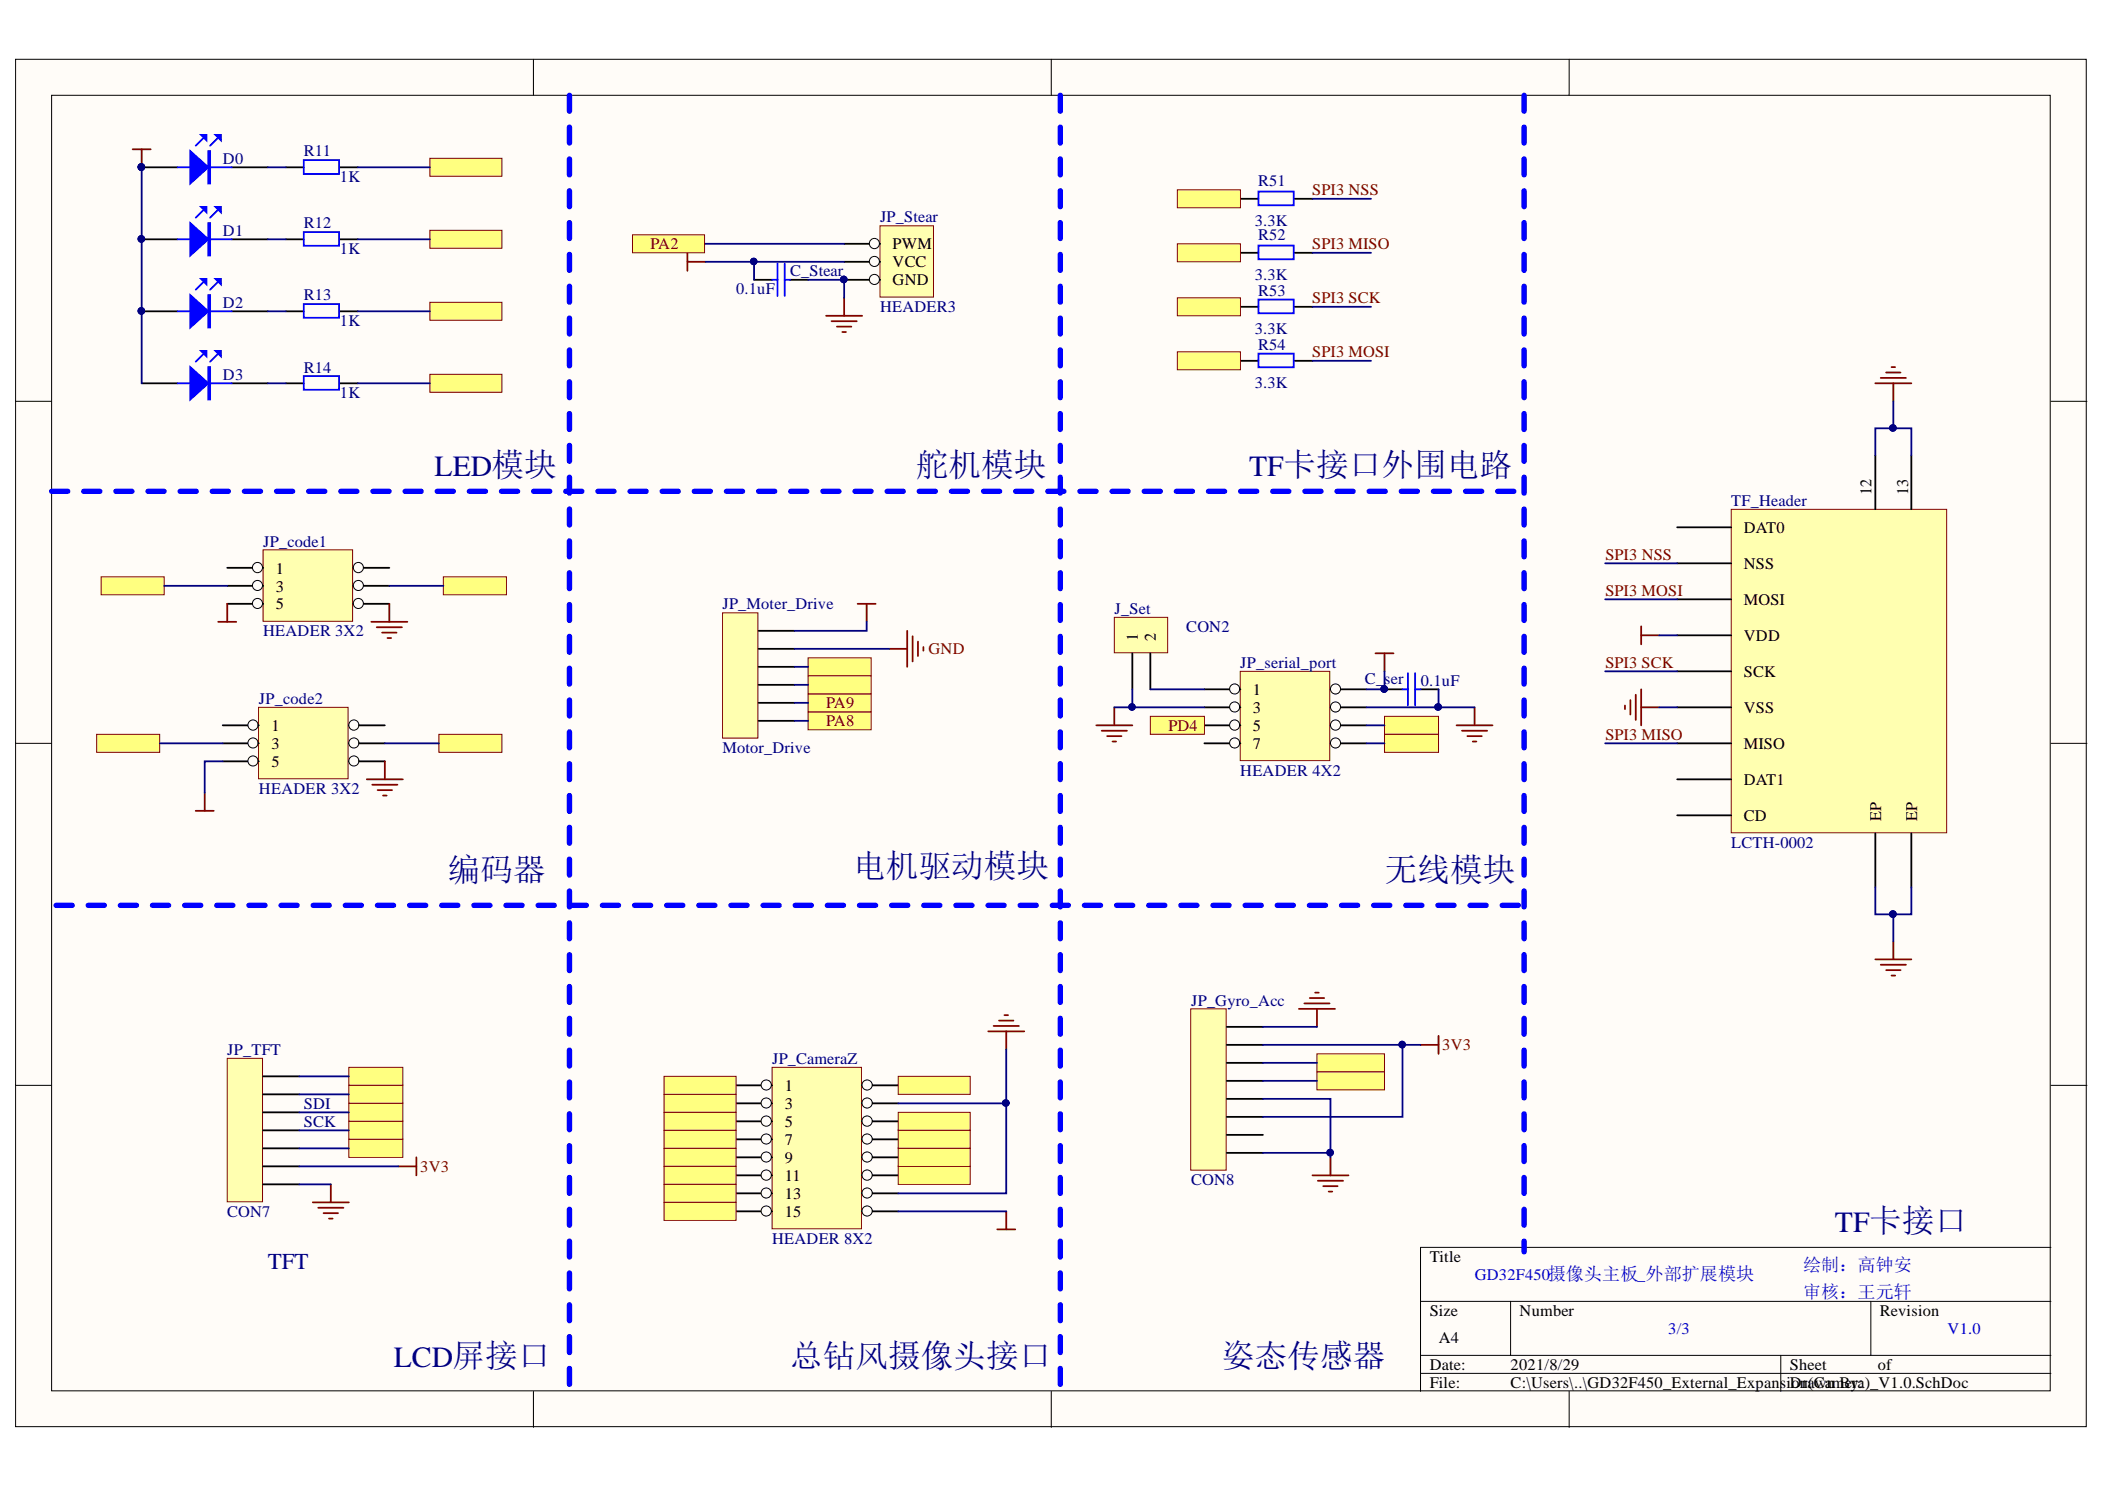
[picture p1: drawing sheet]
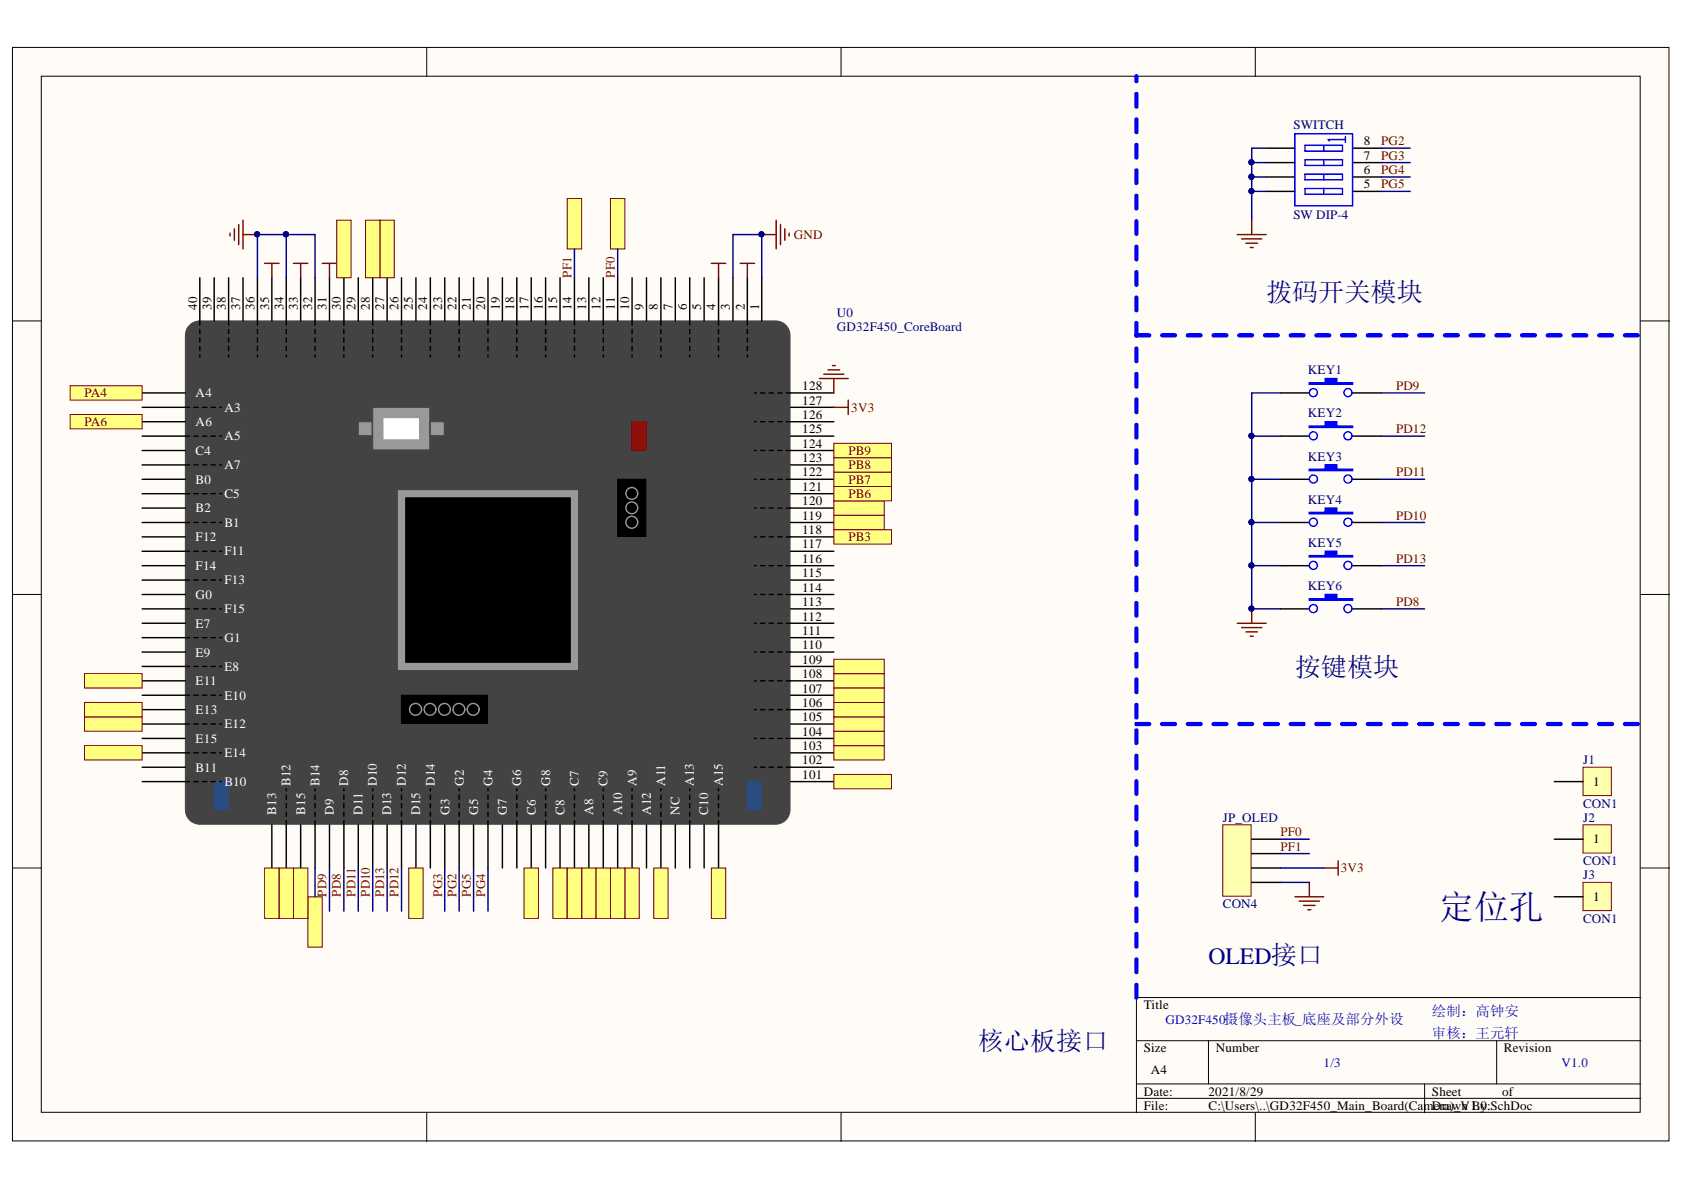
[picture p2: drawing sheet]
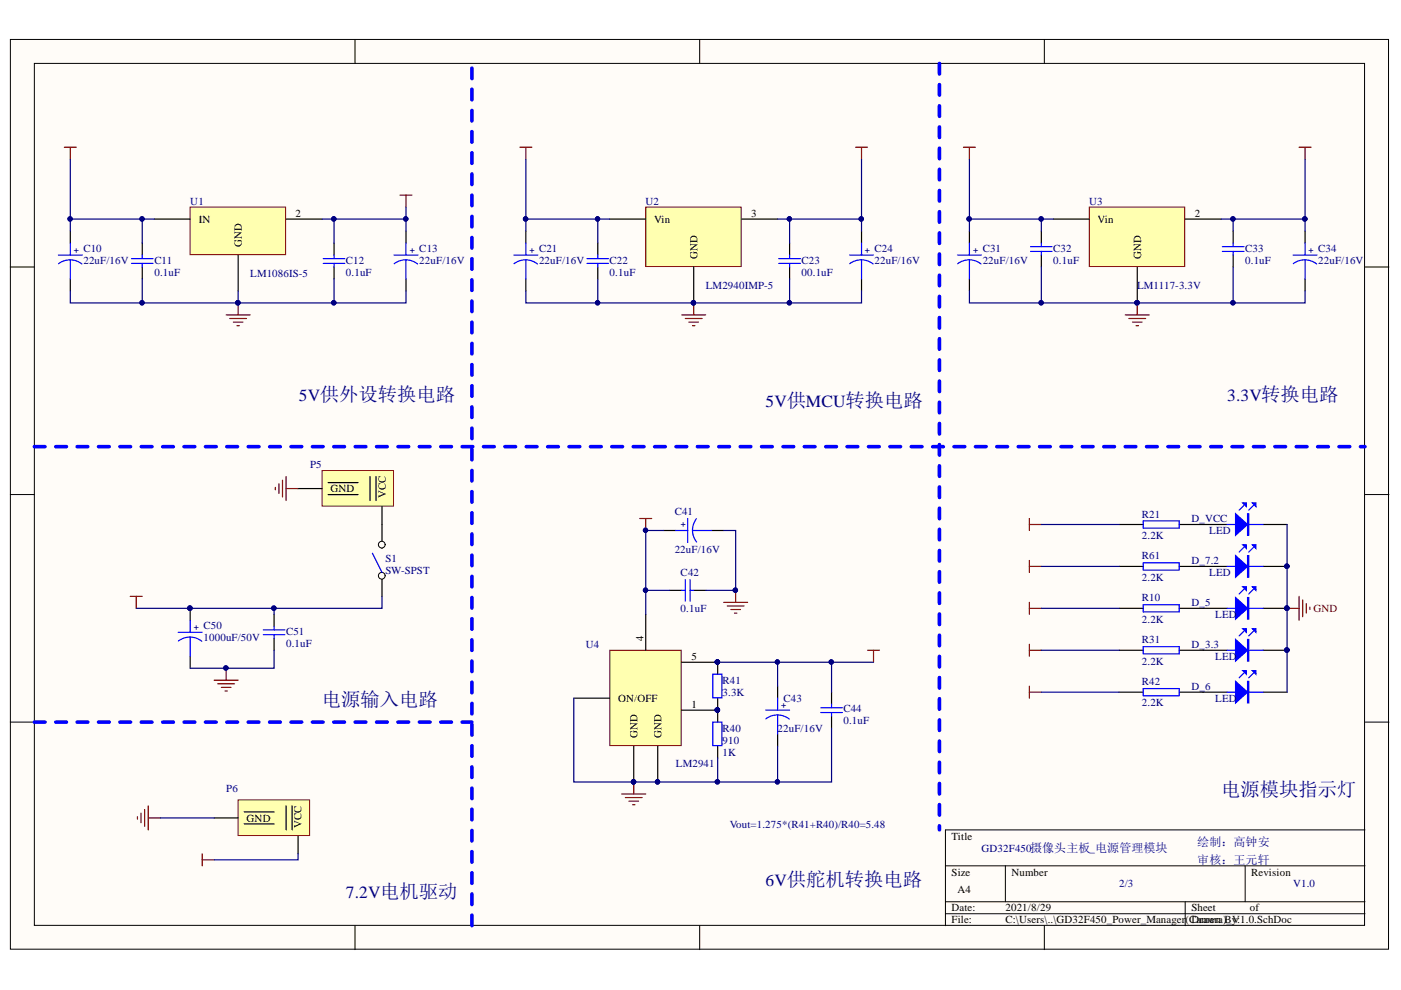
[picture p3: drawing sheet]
# Altium project GD32F450_Main_Board_Camera_REV1.0.PrjPcb
3 sheets, 73 parts. Net scope: flat (ports and power ports of the same name join across sheets).
Board files: Poly_GD32F450_Main_Board(Camera).PcbDoc, GD32F450_Main_Board(Camera).PcbDoc
Sheets:
  GD32F450_Main_Board(Camera)_V1.0.SchDoc
  GD32F450_Power_Manager(Camera)_V1.0.SchDoc
  GD32F450_External_Expansion(Camera)_V1.0.SchDoc

## Sheet GD32F450_Main_Board(Camera)_V1.0.SchDoc
size A4

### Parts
J1  CON1  [HOLE-3.5]
J2  CON1  [HOLE-3.5]
J3  CON1  [HOLE-3.5]
JP_OLED  CON4  [OLED]
KEY1  SW-PB  [KEY2-6X3]  (value not drawn)
KEY2  SW-PB  [KEY2-6X3]  (value not drawn)
KEY3  SW-PB  [KEY2-6X3]  (value not drawn)
KEY4  SW-PB  [KEY2-6X3]  (value not drawn)
KEY5  SW-PB  [KEY2-6X3]  (value not drawn)
KEY6  SW-PB  [KEY2-6X3]  (value not drawn)
SWITCH  SW DIP-4  [CSW DIP-4P]
U0  GD32F450_CoreBoard  [GD32F450_CoreBoard]

### Ports
PA0, PA1, PA2, PA4, PA6, PA8, PA9, PA10, PA11, PA15, PB3, PB4, PB5, PB6, PB7, PB8, PB9, PB12, PB13, PB14, PB15, PC6, PC7, PC8, PC9, PC11, PD0, PD1, PD2, PD3, PD4, PD5, PD6, PD15, PE11, PE12, PE13, PE14, PF0, PF1

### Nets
3V3: JP_OLED.2 U0.2(3V3) U0.4(3V3) U0.127(3V3)
GND: JP_OLED.1 KEY1.1 KEY2.1 KEY3.1 KEY4.1 KEY5.1 KEY6.1 SWITCH.1(A1) SWITCH.2(A2) SWITCH.3(A3) SWITCH.4(A4) U0.1(GND) U0.3(GND) U0.32(GND) U0.34(GND) U0.36(GND) U0.128(GND)
VCC: U0.31(5V) U0.33(5V) U0.35(5V)
PD8: KEY6.2 U0.74(D8)
PD9: KEY1.2 U0.73(D9)
PD10: KEY4.2 U0.76(D10)
PD11: KEY3.2 U0.75(D11)
PD12: KEY2.2 U0.78(D12)
PD13: KEY5.2 U0.77(D13)
PF0: JP_OLED.4 U0.11(F0) ; port PF0
PF1: JP_OLED.3 U0.14(F1) ; port PF1
PG2: SWITCH.8(B1) U0.82(G2)
PG3: SWITCH.7(B2) U0.81(G3)
PG4: SWITCH.6(B3) U0.84(G4)
PG5: SWITCH.5(B4) U0.83(G5)
NetJP_CameraZ_1: U0.87(C6) ; port PC6
NetJP_CameraZ_2: U0.43(A6) ; port PA6
NetJP_CameraZ_3: U0.90(C7) ; port PC7
NetJP_CameraZ_5: U0.89(C8) ; port PC8
NetJP_CameraZ_6: U0.118(B3) ; port PB3
NetJP_CameraZ_7: U0.92(C9) ; port PC9
NetJP_CameraZ_8: U0.100(A15) ; port PA15
NetJP_CameraZ_9: U0.101(C11) ; port PC11
NetJP_CameraZ_10: U0.41(A4) ; port PA4
NetJP_CameraZ_11: U0.121(B6) ; port PB6
NetJP_CameraZ_12: U0.122(B7) ; port PB7
NetJP_CameraZ_13: U0.123(B8) ; port PB8
NetJP_CameraZ_15: U0.124(B9) ; port PB9
NetJP_code1_3: U0.28(A0) ; port PA0
NetJP_code1_4: U0.27(A1) ; port PA1
NetJP_code2_3: U0.119(B4) ; port PB4
NetJP_code2_4: U0.120(B5) ; port PB5
NetJP_Moter_Drive_1: U0.91(A8) ; port PA8
NetJP_Moter_Drive_2: U0.94(A9) ; port PA9
NetJP_Moter_Drive_3: U0.93(A10) ; port PA10
NetJP_Moter_Drive_4: U0.96(A11) ; port PA11
NetJP_serial_port_5: U0.107(D4) ; port PD4
NetJP_serial_port_6: U0.109(D6) ; port PD6
NetJP_serial_port_8: U0.108(D5) ; port PD5
NetJP_Stear_1: U0.30(A2) ; port PA2
NetJP_TFT_3: U0.70(B12) ; port PB12
NetJP_TFT_4: U0.69(B13) ; port PB13
NetJP_TFT_5: U0.71(B15) ; port PB15
NetJP_TFT_6: U0.72(B14) ; port PB14
NetJP_TFT_7: U0.79(D15) ; port PD15
NetR11_2: U0.103(D0) ; port PD0
NetR12_2: U0.104(D1) ; port PD1
NetR13_2: U0.105(D2) ; port PD2
NetR14_2: U0.106(D3) ; port PD3
NetR51_1: U0.61(E11) ; port PE11
NetR52_1: U0.63(E13) ; port PE13
NetR53_1: U0.64(E12) ; port PE12
NetR54_1: U0.66(E14) ; port PE14

Not connected (* = marked no-connect by the designer): J1 1; J2 1; J3 1; U0 5(E3) 6(E2) 7(E5) 8(E4) 9(VBAT) 10(E6) 12(C13) 13(F2) 15(F4) 16(F3) 17(F6) 18(F5) 19(F8) 20(F7) 21(F10) 22(F9) 23(C1) 24(C0) 25(C3) 26(C2) 29(NC) 37(NC) 38(NC) 39(NC) 40(NC) 42(A3) 44(A5) 45(C4) 46(A7) 47(B0) 48(C5) 49(B2) 50(B1) 51(F12) 52(F11) 53(F14) 54(F13) 55(G0) 56(F15) 57(E7) 58(G1) 59(E9) 60(E8) 62(E10) 65(E15) 67(B11) 68(B10) 80(D14) 85(G7) 86(G6) 88(G8) 95(A12) 97(NC) 98(A13) 99(C10) 102(C12) 110(D7) 111(G9) 112(G10) 113(G11) 114(G12) 115(G13) 116(G14) 117(G15) 125(E0) 126(E1)

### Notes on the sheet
- 拨码开关模块
- (near KEY6) 按键模块
- 定位孔
- GD32F450摄像头主板_底座及部分外设
- OLED接口
- 绘制：高钟安
- 核心板接口
- 1/3
- 审核：王元轩
- V1.0

## Sheet GD32F450_Power_Manager(Camera)_V1.0.SchDoc
size A4

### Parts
C10  22uF/16V  [3528]
C11  0.1uF  [0805C]
C12  0.1uF  [0805C]
C13  22uF/16V  [3528]
C21  22uF/16V  [3528]
C22  0.1uF  [0805C]
C23  00.1uF  [0805C]
C24  22uF/16V  [3528]
C31  22uF/16V  [3528]
C32  0.1uF  [0805C]
C33  0.1uF  [0805C]
C34  22uF/16V  [3528]
C41  22uF/16V  [3528]
C42  0.1uF  [0805C]
C43  22uF/16V  [3528]
C44  0.1uF  [0805C]
C50  1000uF/50V  [CM F(10*10.2)]
C51  0.1uF  [0805C]
D_3.3  LED  [1206LED]
D_5  LED  [1206LED]
D_6  LED  [1206LED]
D_7.2  LED  [1206LED]
D_VCC  LED  [1206LED]
P5  T_Type_Adapter  [T_Type_Adapter]  (value not drawn)
P6  T_Type_Adapter  [T_Type_Adapter]  (value not drawn)
R10  2.2K  [0805R]
R21  2.2K  [0805R]
R31  2.2K  [0805R]
R40  910  value 1K  [0805]
R41  3.3K  [0805]
R42  2.2K  [0805R]
R61  2.2K  [0805R]
S1  SW-SPST  [SWITCH-MINI]
U1  LM1086IS-5  [TO263-3A]
U2  LM2940IMP-5  [SOT-223]
U3  LM1117-3.3V  [SOT-223]
U4  LM2941  [TO-263]

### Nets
3V3: C33.1 C34.1 R31.1 U3.2(OUTPUT)
5V: C12.1 C13.1 C31.1 C32.1 R10.1 U1.2(OUT) U3.3(Vin)
6V: C43.1 C44.1 R41.2 R42.1 U4.5(OUT)
7.2V: C10.1 C11.1 C21.1 C22.1 C41.1 C42.1 C50.1 C51.1 P6.2(VCC) R61.1 S1.1 U1.3(IN) U2.1(Vin) U4.4(IN)
GND: C10.2 C11.2 C12.2 C13.2 C21.2 C22.2 C23.2 C24.2 C31.2 C32.2 C33.2 C34.2 C41.2 C42.2 C43.2 C44.2 C50.2 C51.2 D_3.3.K D_5.K D_6.K D_7.2.K D_VCC.K P5.1(GND) P6.1(GND) R40.1 U1.1(GND) U2.2(GND) U3.1(GND) U4.2(ON/OFF) U4.3(GND) U4.6(GND)
VCC: C23.1 C24.1 R21.1 U2.3(OUTPUT)
NetD_3.3_A: D_3.3.A R31.2
NetD_5_A: D_5.A R10.2
NetD_6_A: D_6.A R42.2
NetD_7.2_A: D_7.2.A R61.2
NetD_VCC_A: D_VCC.A R21.2
NetP5_2: P5.2(VCC) S1.2
NetR40_2: R40.2 R41.1 U4.1(ADJ)

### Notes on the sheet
- 5V供外设转换电路
- 5V供MCU转换电路
- 3.3V转换电路
- 电源输入电路
- Vout=1.275*(R41+R40)/R40=5.48
- GD32F450摄像头主板_电源管理模块
- 绘制：高钟安
- 电源模块指示灯
- 7.2V电机驱动
- 6V供舵机转换电路
- 2/3
- 审核：王元轩
- V1.0

## Sheet GD32F450_External_Expansion(Camera)_V1.0.SchDoc
size A4

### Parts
C_ser  0.1uF  [0805C]
C_Stear  0.1uF  [0805C]
D0  LED  [1206LED]  (value not drawn)
D1  LED  [1206LED]  (value not drawn)
D2  LED  [1206LED]  (value not drawn)
D3  LED  [1206LED]  (value not drawn)
J_Set  CON2  [SIP2]
JP_CameraZ  HEADER 8X2  [IDC16-JLC]
JP_code1  HEADER 3X2  [IDC6-JLC]
JP_code2  HEADER 3X2  [IDC6-JLC]
JP_Gyro_Acc  CON8  [SIP8]
JP_Moter_Drive  Motor_Drive  [SIP6N]
JP_serial_port  HEADER 4X2  [IDC8-JLC]
JP_Stear  HEADER3  [SIP3]
JP_TFT  CON7  [SIP7]
R11  value 1K  [0805R]  (hidden comment: Res2)
R12  value 1K  [0805R]  (hidden comment: Res2)
R13  value 1K  [0805R]  (hidden comment: Res2)
R14  value 1K  [0805R]  (hidden comment: Res2)
R51  value 3.3K  [0805R]
R52  value 3.3K  [0805R]
R53  value 3.3K  [0805R]
R54  value 3.3K  [0805R]
TF_Header  LCTH-0002  [TF_2]

### Ports
PA0, PA1, PA2, PA4, PA6, PA8, PA9, PA10, PA11, PA15, PB3, PB4, PB5, PB6, PB7, PB8, PB9, PB12, PB13, PB14, PB15, PC6, PC7, PC8, PC9, PC11, PD0, PD1, PD2, PD3, PD4, PD5, PD6, PD15, PE11, PE12, PE13, PE14, PF0, PF1

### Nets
3V3: D0.A D1.A D2.A D3.A JP_CameraZ.16 JP_code1.5 JP_code2.5 JP_Gyro_Acc.3 JP_Gyro_Acc.7 JP_TFT.2 TF_Header.4(VDD)
5V: C_ser.1 JP_Moter_Drive.6 JP_serial_port.2
6V: C_Stear.1 JP_Stear.2(VCC)
GND: C_ser.2 C_Stear.2 J_Set.1 JP_CameraZ.4 JP_CameraZ.14 JP_code1.6 JP_code2.6 JP_Gyro_Acc.1 JP_Gyro_Acc.4 JP_Gyro_Acc.8 JP_Moter_Drive.5 JP_serial_port.3 JP_serial_port.4 JP_Stear.3(GND) JP_TFT.1 TF_Header.6(VSS) TF_Header.10(EP) TF_Header.11(EP) TF_Header.12(EP) TF_Header.13(EP)
PF0: JP_Gyro_Acc.5 ; port PF0
PF1: JP_Gyro_Acc.6 ; port PF1
SPI3 MISO: R52.2 TF_Header.7(MISO)
SPI3 MOSI: R54.2 TF_Header.3(MOSI)
SPI3 NSS: R51.2 TF_Header.2(NSS)
SPI3 SCK: R53.2 TF_Header.5(SCK)
NetD0_K: D0.K R11.1
NetD1_K: D1.K R12.1
NetD2_K: D2.K R13.1
NetD3_K: D3.K R14.1
NetJ_Set_2: J_Set.2 JP_serial_port.1
NetJP_CameraZ_1: JP_CameraZ.1 ; port PC6
NetJP_CameraZ_2: JP_CameraZ.2 ; port PA6
NetJP_CameraZ_3: JP_CameraZ.3 ; port PC7
NetJP_CameraZ_5: JP_CameraZ.5 ; port PC8
NetJP_CameraZ_6: JP_CameraZ.6 ; port PB3
NetJP_CameraZ_7: JP_CameraZ.7 ; port PC9
NetJP_CameraZ_8: JP_CameraZ.8 ; port PA15
NetJP_CameraZ_9: JP_CameraZ.9 ; port PC11
NetJP_CameraZ_10: JP_CameraZ.10 ; port PA4
NetJP_CameraZ_11: JP_CameraZ.11 ; port PB6
NetJP_CameraZ_12: JP_CameraZ.12 ; port PB7
NetJP_CameraZ_13: JP_CameraZ.13 ; port PB8
NetJP_CameraZ_15: JP_CameraZ.15 ; port PB9
NetJP_code1_3: JP_code1.3 ; port PA0
NetJP_code1_4: JP_code1.4 ; port PA1
NetJP_code2_3: JP_code2.3 ; port PB4
NetJP_code2_4: JP_code2.4 ; port PB5
NetJP_Moter_Drive_1: JP_Moter_Drive.1 ; port PA8
NetJP_Moter_Drive_2: JP_Moter_Drive.2 ; port PA9
NetJP_Moter_Drive_3: JP_Moter_Drive.3 ; port PA10
NetJP_Moter_Drive_4: JP_Moter_Drive.4 ; port PA11
NetJP_serial_port_5: JP_serial_port.5 ; port PD4
NetJP_serial_port_6: JP_serial_port.6 ; port PD6
NetJP_serial_port_8: JP_serial_port.8 ; port PD5
NetJP_Stear_1: JP_Stear.1(PWM) ; port PA2
NetJP_TFT_3: JP_TFT.3 ; port PB12
NetJP_TFT_4: JP_TFT.4 ; port PB13
NetJP_TFT_5: JP_TFT.5 ; port PB15
NetJP_TFT_6: JP_TFT.6 ; port PB14
NetJP_TFT_7: JP_TFT.7 ; port PD15
NetR11_2: R11.2 ; port PD0
NetR12_2: R12.2 ; port PD1
NetR13_2: R13.2 ; port PD2
NetR14_2: R14.2 ; port PD3
NetR51_1: R51.1 ; port PE11
NetR52_1: R52.1 ; port PE13
NetR53_1: R53.1 ; port PE12
NetR54_1: R54.1 ; port PE14

Not connected (* = marked no-connect by the designer): JP_code1 1 2; JP_code2 1 2; JP_Gyro_Acc 2; JP_serial_port 7; TF_Header 1(DAT0) 8(DAT1) 9(CD)

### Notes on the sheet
- LED模块
- 舵机模块
- TF卡接口外围电路
- 编码器
- 电机驱动模块
- 无线模块
- (near JP_TFT) SDI
- (near JP_TFT) SCK
- (near JP_TFT) TFT
- GD32F450摄像头主板_外部扩展模块
- 绘制：高钟安
- TF卡接口
- LCD屏接口
- 总钻风摄像头接口
- 姿态传感器
- 3/3
- 审核：王元轩
- V1.0

## Nets that join several sheets
3V3: GD32F450_Main_Board(Camera)_V1.0 (JP_OLED.2 U0.2 U0.4 U0.127), GD32F450_Power_Manager(Camera)_V1.0 (C33.1 C34.1 R31.1 U3.2), GD32F450_External_Expansion(Camera)_V1.0 (11 pins)
5V: GD32F450_Power_Manager(Camera)_V1.0 (7 pins), GD32F450_External_Expansion(Camera)_V1.0 (C_ser.1 JP_Moter_Drive.6 JP_serial_port.2)
6V: GD32F450_Power_Manager(Camera)_V1.0 (5 pins), GD32F450_External_Expansion(Camera)_V1.0 (C_Stear.1 JP_Stear.2)
GND: GD32F450_Main_Board(Camera)_V1.0 (17 pins), GD32F450_Power_Manager(Camera)_V1.0 (32 pins), GD32F450_External_Expansion(Camera)_V1.0 (20 pins)
VCC: GD32F450_Main_Board(Camera)_V1.0 (U0.31 U0.33 U0.35), GD32F450_Power_Manager(Camera)_V1.0 (C23.1 C24.1 R21.1 U2.3)
NetJP_CameraZ_1: GD32F450_Main_Board(Camera)_V1.0 (U0.87), GD32F450_External_Expansion(Camera)_V1.0 (JP_CameraZ.1)
NetJP_CameraZ_2: GD32F450_Main_Board(Camera)_V1.0 (U0.43), GD32F450_External_Expansion(Camera)_V1.0 (JP_CameraZ.2)
NetJP_CameraZ_3: GD32F450_Main_Board(Camera)_V1.0 (U0.90), GD32F450_External_Expansion(Camera)_V1.0 (JP_CameraZ.3)
NetJP_CameraZ_5: GD32F450_Main_Board(Camera)_V1.0 (U0.89), GD32F450_External_Expansion(Camera)_V1.0 (JP_CameraZ.5)
NetJP_CameraZ_6: GD32F450_Main_Board(Camera)_V1.0 (U0.118), GD32F450_External_Expansion(Camera)_V1.0 (JP_CameraZ.6)
NetJP_CameraZ_7: GD32F450_Main_Board(Camera)_V1.0 (U0.92), GD32F450_External_Expansion(Camera)_V1.0 (JP_CameraZ.7)
NetJP_CameraZ_8: GD32F450_Main_Board(Camera)_V1.0 (U0.100), GD32F450_External_Expansion(Camera)_V1.0 (JP_CameraZ.8)
NetJP_CameraZ_9: GD32F450_Main_Board(Camera)_V1.0 (U0.101), GD32F450_External_Expansion(Camera)_V1.0 (JP_CameraZ.9)
NetJP_CameraZ_10: GD32F450_Main_Board(Camera)_V1.0 (U0.41), GD32F450_External_Expansion(Camera)_V1.0 (JP_CameraZ.10)
NetJP_CameraZ_11: GD32F450_Main_Board(Camera)_V1.0 (U0.121), GD32F450_External_Expansion(Camera)_V1.0 (JP_CameraZ.11)
NetJP_CameraZ_12: GD32F450_Main_Board(Camera)_V1.0 (U0.122), GD32F450_External_Expansion(Camera)_V1.0 (JP_CameraZ.12)
NetJP_CameraZ_13: GD32F450_Main_Board(Camera)_V1.0 (U0.123), GD32F450_External_Expansion(Camera)_V1.0 (JP_CameraZ.13)
NetJP_CameraZ_15: GD32F450_Main_Board(Camera)_V1.0 (U0.124), GD32F450_External_Expansion(Camera)_V1.0 (JP_CameraZ.15)
NetJP_code1_3: GD32F450_Main_Board(Camera)_V1.0 (U0.28), GD32F450_External_Expansion(Camera)_V1.0 (JP_code1.3)
NetJP_code1_4: GD32F450_Main_Board(Camera)_V1.0 (U0.27), GD32F450_External_Expansion(Camera)_V1.0 (JP_code1.4)
NetJP_code2_3: GD32F450_Main_Board(Camera)_V1.0 (U0.119), GD32F450_External_Expansion(Camera)_V1.0 (JP_code2.3)
NetJP_code2_4: GD32F450_Main_Board(Camera)_V1.0 (U0.120), GD32F450_External_Expansion(Camera)_V1.0 (JP_code2.4)
NetJP_Moter_Drive_1: GD32F450_Main_Board(Camera)_V1.0 (U0.91), GD32F450_External_Expansion(Camera)_V1.0 (JP_Moter_Drive.1)
NetJP_Moter_Drive_2: GD32F450_Main_Board(Camera)_V1.0 (U0.94), GD32F450_External_Expansion(Camera)_V1.0 (JP_Moter_Drive.2)
NetJP_Moter_Drive_3: GD32F450_Main_Board(Camera)_V1.0 (U0.93), GD32F450_External_Expansion(Camera)_V1.0 (JP_Moter_Drive.3)
NetJP_Moter_Drive_4: GD32F450_Main_Board(Camera)_V1.0 (U0.96), GD32F450_External_Expansion(Camera)_V1.0 (JP_Moter_Drive.4)
NetJP_serial_port_5: GD32F450_Main_Board(Camera)_V1.0 (U0.107), GD32F450_External_Expansion(Camera)_V1.0 (JP_serial_port.5)
NetJP_serial_port_6: GD32F450_Main_Board(Camera)_V1.0 (U0.109), GD32F450_External_Expansion(Camera)_V1.0 (JP_serial_port.6)
NetJP_serial_port_8: GD32F450_Main_Board(Camera)_V1.0 (U0.108), GD32F450_External_Expansion(Camera)_V1.0 (JP_serial_port.8)
NetJP_Stear_1: GD32F450_Main_Board(Camera)_V1.0 (U0.30), GD32F450_External_Expansion(Camera)_V1.0 (JP_Stear.1)
NetJP_TFT_3: GD32F450_Main_Board(Camera)_V1.0 (U0.70), GD32F450_External_Expansion(Camera)_V1.0 (JP_TFT.3)
NetJP_TFT_4: GD32F450_Main_Board(Camera)_V1.0 (U0.69), GD32F450_External_Expansion(Camera)_V1.0 (JP_TFT.4)
NetJP_TFT_5: GD32F450_Main_Board(Camera)_V1.0 (U0.71), GD32F450_External_Expansion(Camera)_V1.0 (JP_TFT.5)
NetJP_TFT_6: GD32F450_Main_Board(Camera)_V1.0 (U0.72), GD32F450_External_Expansion(Camera)_V1.0 (JP_TFT.6)
NetJP_TFT_7: GD32F450_Main_Board(Camera)_V1.0 (U0.79), GD32F450_External_Expansion(Camera)_V1.0 (JP_TFT.7)
NetR11_2: GD32F450_Main_Board(Camera)_V1.0 (U0.103), GD32F450_External_Expansion(Camera)_V1.0 (R11.2)
NetR12_2: GD32F450_Main_Board(Camera)_V1.0 (U0.104), GD32F450_External_Expansion(Camera)_V1.0 (R12.2)
NetR13_2: GD32F450_Main_Board(Camera)_V1.0 (U0.105), GD32F450_External_Expansion(Camera)_V1.0 (R13.2)
NetR14_2: GD32F450_Main_Board(Camera)_V1.0 (U0.106), GD32F450_External_Expansion(Camera)_V1.0 (R14.2)
NetR51_1: GD32F450_Main_Board(Camera)_V1.0 (U0.61), GD32F450_External_Expansion(Camera)_V1.0 (R51.1)
NetR52_1: GD32F450_Main_Board(Camera)_V1.0 (U0.63), GD32F450_External_Expansion(Camera)_V1.0 (R52.1)
NetR53_1: GD32F450_Main_Board(Camera)_V1.0 (U0.64), GD32F450_External_Expansion(Camera)_V1.0 (R53.1)
NetR54_1: GD32F450_Main_Board(Camera)_V1.0 (U0.66), GD32F450_External_Expansion(Camera)_V1.0 (R54.1)
PF0: GD32F450_Main_Board(Camera)_V1.0 (JP_OLED.4 U0.11), GD32F450_External_Expansion(Camera)_V1.0 (JP_Gyro_Acc.5)
PF1: GD32F450_Main_Board(Camera)_V1.0 (JP_OLED.3 U0.14), GD32F450_External_Expansion(Camera)_V1.0 (JP_Gyro_Acc.6)
